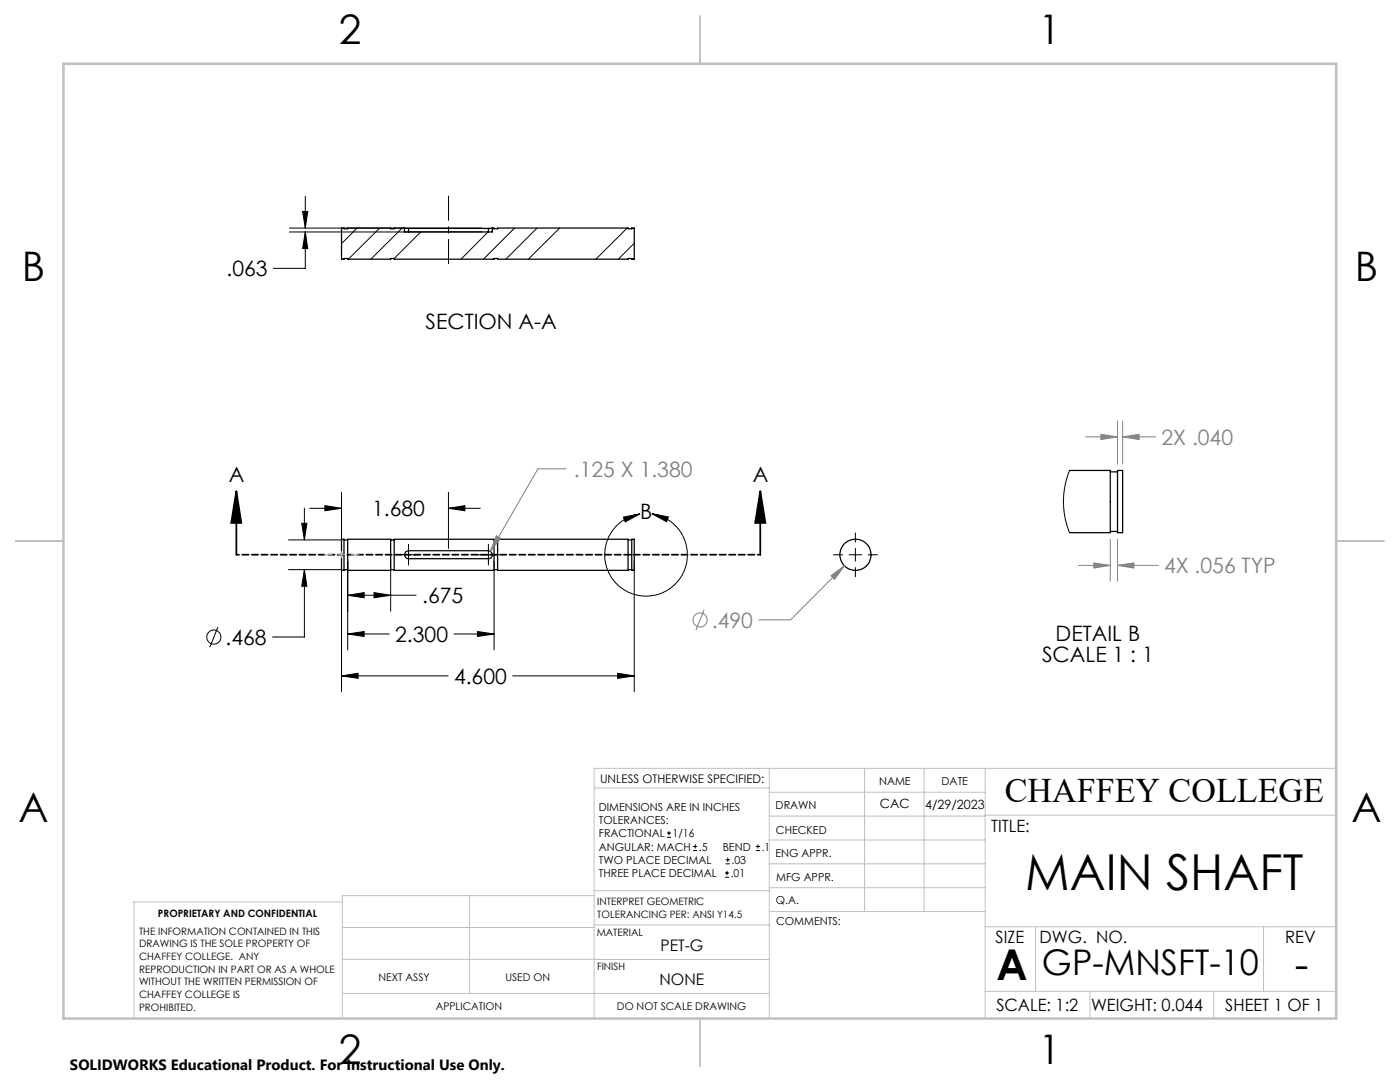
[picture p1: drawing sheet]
<svg xmlns="http://www.w3.org/2000/svg" width="279mm" height="216mm" viewBox="0 0 279 216" stroke-linecap="round" stroke-linejoin="round" font-family="sans-serif">
<g fill="none" stroke="#000" stroke-width=".25">
<path d="M80.7 45.5l.8 .1M80.7 45.5v.8h17.5v-.8M80.7 45.5h-2v.1h-.7v-.1h-8.6v.1h-.7v-.1h-.5v6.2h.5v-.1h.7v.1h8.6v-.1h.7v.1h19.9v-.1h.7v.1h26v-.1h.8v.1h.5v-6.2h-.5v.1h-.8v-.1h-26v.1h-.7v-.1h-.4M81.5 45.6h16M81.5 45.6v.7M97.5 45.6v.7M98.2 45.5l-.7 .1M213.5 93.9h8.1v12.4h-8.1M221.6 94.2h1.4M223 93.9h1v12.4h-1zM68.2 107.6h.5v6.2h-.5zM68.7 107.7h.7"/>
<path d="M68.7 113.7h.7M69.4 107.6h8.6v6.2h-8.6zM78 107.7h.7M78 113.7h.7M78.7 107.6h19.9v6.2h-19.9zM81 110.1l.5-.2h16a.79 .79 0 0 1 .8 .8 .79 .79 0 0 1-.8 .8h-16a.78 .78 0 0 1-.7-.5 .78 .78 0 0 1 .2-.9zM98.6 107.7h.7M98.6 113.7h.7M99.3 107.6h26v6.2h-26zM125.3 107.7h.8M125.3 113.7h.8M126.1 107.6h.5v6.2h-.5z"/>
<path d="M221.6 106h1.4"/>
<circle cx="170.7" cy="110.7" r="3.1"/>
</g>
<g fill="none" stroke="#000" stroke-width=".2">
<path d="M60.9 39.2v6.3M57.7 45.5h38.5M57.7 46.3h38.5M60.4 42.2h1l-.5 3.3zM60.9 46.3l.5 3.3h-1zM60.9 46.3v7.3h-6.3M71.3 45.5l-3.1 3.1M75.8 45.5l-6.3 6.2M80.3 45.5l-6.3 6.2M84 46.3l-5.3 5.3M97.4 46.3l-5.4 5.4M102.7 45.5l-6.2 6.2"/>
<path d="M107.2 45.5l-6.2 6.2M111.7 45.5l-6.3 6.2M125.2 45.5l-6.3 6.2M126.6 48.5l-3.2 3.2M68.2 98.2v11.2M89.5 98.2v11.2M213.5 93.9l-.9 2.6-.4 3.1 .1 1.6 .2 2.2 1 2.9M57.6 113.7h10.5M57.6 107.7h10.5M60.2 104.4h1l-.5 3.3zM60.7 113.7l.5 3.3h-1zM60.7 113.7v13.4h-6.3"/>
<path d="M60.7 101.4v6.3M61.8 101.4h6.4M64.8 100.9l3.4 .5-3.4 .5zM68.2 112v26M69.4 118.8l3.3-.5v1zM69.4 112v17.7M69.4 118.8h13.6M74.6 118.3l3.4 .5-3.4 .5zM78 112v10M79.4 110.7h4.2M81.5 108.6v4.1M89.5 101.4l3.3-.5v1z"/>
<path d="M89.5 101.4h6.3M95.4 110.7h4.1M97.5 108.6v4.1M98.6 112v17.7M124.4 103.2l3.3-.6-2.9 1.5zM126.6 112v26M130.1 102.5a8.3 8.3 0 0 1 5.9 12.4 8.3 8.3 0 0 1-13.7 .7 8.3 8.3 0 0 1 4.6-12.9l.8-.1M130.1 102.5l3.3 .7-.4 .9zM166.3 110.7h1.9M169.4 110.7h2.6M170.7 106.3v1.9M170.7 109.4v2.6"/>
<path d="M170.7 113.2v1.9M173.2 110.7h1.9M43.5 125.1l-1.6 4.1M68.2 134.9l3.3-.6v1.1zM68.2 134.9h21.2M69.4 126.5l3.3-.5v1zM69.4 126.5h8.3M90.6 126.5h8M95.3 126l3.3 .5-3.3 .5zM102.3 134.9h24.3M123.3 134.3l3.3 .6-3.3 .5zM133.1 167.1h.8"/>
<path d="M133.1 166.2h.8M133.5 165.8v.9M138.3 169.7h.8M138.3 168.9h.8M138.7 168.5v.8M144.7 175h.8M144.7 174.2h.8M144.8 172.4h.9M144.8 171.6h.9M145.1 173.8v.8M145.2 171.1v.9M150.8 169.7h.9"/>
<path d="M150.8 168.9h.9M151.3 168.5v.8"/>
<circle cx="42.7" cy="127.1" r="1.41"/>
</g>
<g fill="none" stroke="#808080" stroke-width=".2">
<path d="M112.9 93.6h-5.5l-9.5 16.4M216.7 87.2h6.3M219.7 86.7l3.3 .5-3.3 .5zM223 84v8.6M224 87.2l3.3-.5v1zM224 84v8.6M224 87.2h6.6M99.1 106.9l.8 .5-2 2.6zM165.8 114.9l2.7-2-2 2.7zM168.5 112.9l-10.7 10.8h-6.4M215.2 112.8h6.4M218.3 112.3l3.3 .5-3.3 .5z"/>
<path d="M221.6 107.6v8.4M223 112.8l3.3-.5v1zM223 107.6v8.4M223 112.8h8.1M140.5 121.7l-1.6 4"/>
<circle cx="139.7" cy="123.7" r="1.41"/>
</g>
<path d="M47.2 98l1 6.4h-2.1zM47.2 98v12.7M151.7 98l1.1 6.4h-2.1zM151.7 98v12.7" fill="none" stroke="#000" stroke-width=".35"/>
<path d="M89.5 52.6v-13.5" fill="none" stroke="#000" stroke-width=".2" stroke-dasharray="15.2 1.3 1.3 1.3" stroke-dashoffset="10.4"/>
<path d="M151.7 110.7h-104.5" fill="none" stroke="#000" stroke-width=".35" stroke-dasharray="1.3 .6" stroke-dashoffset=".7"/>
<path d="M64.8 110.7h6.8M68.2 107.3v6.8" fill="none" stroke="#c0c0c0" stroke-width=".2" stroke-dasharray="15.2 1.3 1.3 1.3" stroke-dashoffset="13.7"/>
<g fill="none" stroke="#c0c0c0" stroke-width=".2">
<path d="M118.6 157.2h34.9M153.5 153.3v49.9M153.5 158.1h43.1M172.5 153.3v28.6M184.4 153.3v28.6M196.6 153.3v49.9M266.7 153.3h-148.1v49.9M68.3 180h-41.6v23.2M93.7 178.7v19.5M118.6 178.7h-50.3v24.5M118.6 177.7h35M153.5 167.6h43.1"/>
<path d="M153.5 162.8h43.1M153.5 172.4h43.1M153.5 177.1h43.1M196.6 162.7h70.1M68.3 198.2h85.2M68.3 191.4l85.2 .1M68.3 185.1h50.3M118.6 184.6h35M153.6 181.9h43M196.6 197.8h70.1M196.6 184.9h70.1M206.7 184.9v12.9"/>
<path d="M217.5 197.8v5.4M242.2 197.8v5.4M252.2 184.9v12.9"/>
</g>
<path d="M139.7 3.2v9.5M3.1 107.9h9.6M266.7 107.9h9.5M139.7 203.2v9.6" fill="none" stroke="#c0c0c0" stroke-width=".25"/>
<path d="M12.7 12.7h254v190.5h-254z" fill="none" stroke="#c0c0c0" stroke-width=".5"/>
<g fill="#000">
<path d="M151.7 98l1.1 6.4h-2.1zM47.2 98l1 6.4h-2.1z"/>
<path d="M124.4 103.2l3.3-.6-2.9 1.5zM130.1 102.5l3.3 .7-.4 .9z"/>
<path d="M68.2 134.9l3.3-.6v1.1zM123.3 134.3l3.3 .6-3.3 .5zM60.7 113.7l.5 3.3h-1zM60.2 104.4h1l-.5 3.3zM69.4 126.5l3.3-.5v1zM95.3 126l3.3 .5-3.3 .5zM69.4 118.8l3.3-.5v1zM74.6 118.3l3.4 .5-3.4 .5zM64.8 100.9l3.4 .5-3.4 .5zM89.5 101.4l3.3-.5v1zM60.4 42.2h1l-.5 3.3zM60.9 46.3l.5 3.3h-1z"/>
</g>
<path d="M99.1 106.9l-1.2 3.1 2-2.6zM165.8 114.9l.7 .7 2-2.7zM224 87.2l3.3-.5v1zM219.7 86.7l3.3 .5-3.3 .5zM218.3 112.3l3.3 .5-3.3 .5zM223 112.8l3.3-.5v1z" fill="#808080"/>
<text font-size="9.9" x="204.6" y="177.6">MAIN SHAFT</text>
<g font-size="8.5">
<text x="198.9" y="195.5">A</text>
<text x="258.4" y="195.4">-</text>
</g>
<g font-size="8.1">
<text x="67.6" y="8.9">2</text>
<text x="207.3" y="8.9">1</text>
<text x="4.4" y="56.2">B</text>
<text x="270.4" y="56.2">B</text>
<text x="3.7" y="164.1">A</text>
<text x="269.7" y="164.1">A</text>
<text x="67.6" y="212.4">2</text>
<text x="207.3" y="212.4">1</text>
</g>
<text font-size="7.1" x="208" y="194.6">GP-MNSFT-10</text>
<text font-size="6.9" x="200.5" y="160.1">CHAFFEY COLLEGE</text>
<g font-size="4.2">
<text x="45.2" y="55.1">.063</text>
<text x="84.9" y="65.6">SECTION A-A</text>
<text x="45.7" y="96.2">A</text>
<text x="150.2" y="96.2">A</text>
<text x="74.3" y="103">1.680</text>
<text x="127.7" y="103.6">B</text>
<text x="84.2" y="120.4">.675</text>
<text x="45" y="128.7">.468</text>
<text x="78.9" y="128.1">2.300</text>
<text x="210.7" y="127.9">DETAIL B</text>
<text x="90.6" y="136.4">4.600</text>
<text x="208" y="132">SCALE 1 : 1</text>
</g>
<g font-size="4.2" fill="#808080">
<text x="231.8" y="88.8">2X .040</text>
<text x="114.5" y="95.1">.125 X 1.380</text>
<text x="232.3" y="114.4">4X .056 TYP</text>
<text x="142.1" y="125.2">.490</text>
</g>
<g font-size="3.4">
<text x="197.8" y="166">TITLE:</text>
<text x="198.7" y="188.1">SIZE</text>
<text x="207.5" y="188.1">DWG. NO.</text>
<text x="256.5" y="188.2">REV</text>
<text x="198.8" y="201.7">SCALE: 1:2</text>
<text x="217.7" y="201.8">WEIGHT: 0.044</text>
<text x="244.5" y="201.7">SHEET 1 OF 1</text>
</g>
<g font-size="3.2">
<text x="131.8" y="189.8">PET-G</text>
<text x="131.6" y="196.6">NONE</text>
</g>
<text font-size="3" x="14" y="213.5">SOLIDWORKS Educational Product. For Instructional Use Only.</text>
<g font-size="2.5">
<text x="175.6" y="161.3">CAC</text>
<text x="184.6" y="161.4">4/29/2023</text>
</g>
<text font-size="2.4" x="119.8" y="156.2">UNLESS OTHERWISE SPECIFIED:</text>
<g font-size="2.2">
<text x="119.5" y="161.8">DIMENSIONS ARE IN INCHES</text>
<text x="154.8" y="161.4">DRAWN</text>
<text x="175.4" y="156.6">NAME</text>
<text x="187.9" y="156.7">DATE</text>
<text x="119.5" y="164.4">TOLERANCES:</text>
<text x="119.5" y="167.1">FRACTIONAL</text>
<text x="134.2" y="167.1">1/16</text>
<text x="154.9" y="166.3">CHECKED</text>
<text x="119.5" y="172.4">TWO PLACE DECIMAL</text>
<text x="119.5" y="169.7">ANGULAR: MACH</text>
<text x="139.5" y="169.7">.5</text>
<text x="144.2" y="169.7">BEND</text>
<text x="146" y="172.4">.03</text>
<text x="152" y="169.7">.1</text>
<text x="154.8" y="171">ENG APPR.</text>
<text x="119.5" y="175">THREE PLACE DECIMAL</text>
<text x="145.8" y="175">.01</text>
<text x="154.9" y="175.7">MFG APPR.</text>
<text x="154.9" y="180.4">Q.A.</text>
<text x="154.9" y="184.6">COMMENTS:</text>
</g>
<g font-size="2.1">
<text x="75.5" y="195.7">NEXT ASSY</text>
<text x="100.9" y="195.7">USED ON</text>
<text x="86.9" y="201.5">APPLICATION</text>
<text x="123.1" y="201.6">DO NOT SCALE DRAWING</text>
</g>
<g font-size="2">
<text x="31.5" y="182.9">PROPRIETARY AND CONFIDENTIAL</text>
<text x="119.2" y="180.6">INTERPRET GEOMETRIC</text>
<text x="119.2" y="183.1">TOLERANCING PER: ANSI Y14.5</text>
<text x="27.8" y="186.5">THE INFORMATION CONTAINED IN THIS</text>
<text x="27.8" y="189">DRAWING IS THE SOLE PROPERTY OF</text>
<text x="27.8" y="191.6">CHAFFEY COLLEGE. ANY</text>
<text x="119.1" y="186.7">MATERIAL</text>
<text x="27.8" y="194.1">REPRODUCTION IN PART OR AS A WHOLE</text>
<text x="27.8" y="196.6">WITHOUT THE WRITTEN PERMISSION OF</text>
<text x="119.1" y="193.5">FINISH</text>
<text x="27.8" y="199.1">CHAFFEY COLLEGE IS</text>
<text x="27.8" y="201.7">PROHIBITED.</text>
</g>
</svg>
